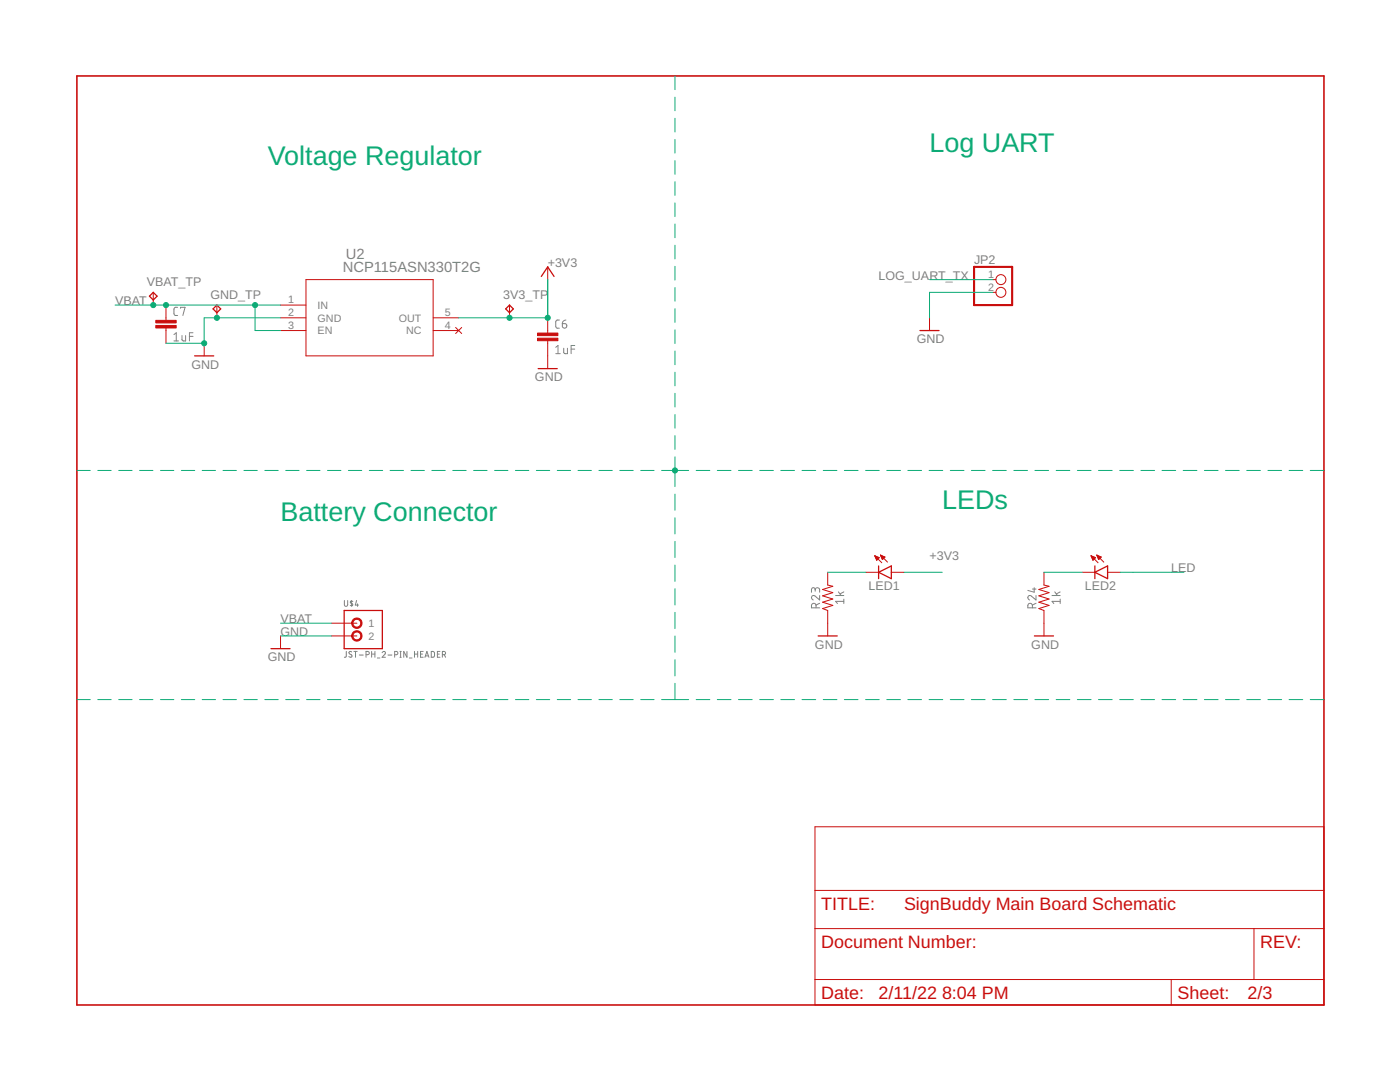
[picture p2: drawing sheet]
<svg xmlns="http://www.w3.org/2000/svg" width="279mm" height="216mm" viewBox="0 0 279 216" stroke-linecap="round" stroke-linejoin="round" font-family="sans-serif">
<g fill="none" stroke="#808080" stroke-width=".2">
<path d="M34.7 66.8l.5-.4v1.6M34.7 68h.9M35.5 61.3h-.6l-.2 .4 .1 1.1 .7 .1M36 61.5v-.2h.9l-.4 1.6M36.3 67v.9l.3 .1h.4v-1M37.8 67.1h.7M38.5 66.4h-.7v1.6M110.9 69.3l.5-.4v1.7M110.9 70.6h.9M111.6 63.9h-.5l-.2 .3v1.1l.2 .2h.5M112.2 64.6h.6a.45 .45 0 0 1 .3 .5 .45 .45 0 0 1-.4 .4 .45 .45 0 0 1-.5-.5zM112.5 69.5v.9l.3 .2h.4v-1.1"/>
<path d="M112.9 63.9l-.5 .3-.2 .4M114 69.7h.7M114.7 68.9h-.7v1.7M68.7 119.8v.9l.3 .3 .3-.2 .1-1M70.2 119.8v1.2M71.2 119.8l-.3 .9h.6M162.7 117.7a.44 .44 0 0 1 .4-.4 .44 .44 0 0 1 .5 .4v.5M162.7 118v-.4a.37 .37 0 0 0-.4-.3 .37 .37 0 0 0-.4 .3v.6M163.6 118.8v.9l-.9-.7a.44 .44 0 0 0-.7 .1 .44 .44 0 0 0 .3 .6M166.8 118.8h1.6M167.3 118.1l.6 .7M168.4 120h-1.6l.3 .4"/>
<path d="M168.4 119.5v.9M168.4 118.1l-.8 .4M206 117.5h.8M206.4 117.3v.9l-1.3-.4M206.8 118.8v.9l-1-.7a.44 .44 0 0 0-.7 .1 .44 .44 0 0 0 .4 .6M210 118.8h1.6M210.5 118.1l.5 .7M211.6 120h-1.6l.3 .4M211.6 119.5v.9M211.6 118.1l-.8 .4M69.1 130v1l-.4 .1M70.2 130.1l-.3-.1-.3 .2 .6 .6a.33 .33 0 0 1-.2 .4 .33 .33 0 0 1-.4-.2"/>
<path d="M70.4 120h-.3l-.2 .1 .5 .5v.2h-.5M70.6 130h.7M71 130v1.1M71.4 120.5v.5M71.7 130.7h.8M73 130.6l.6-.1v-.4l-.6-.1v1.1M74.2 130v1.1M74.2 130.5h.6M74.8 130v1.1M75.3 131.3h.5M76.3 130.2a.33 .33 0 0 1 .4-.2 .33 .33 0 0 1 .1 .5l-.5 .6h.6M77.4 130.7h.8"/>
<path d="M78.8 130.6l.6-.1v-.4l-.6-.1v1.1M79.8 131.1h.3M79.8 130h.3M79.9 130v1.1M81.2 130v1.1l-.6-1.1v1.1M81.7 131.3h.5M82.7 130.5h.7M82.7 130v1.1M83.4 130v1.1M83.9 130.5h.4M84.5 130h-.6v1.1h.6M84.8 131.1l.4-1.1 .4 1.1"/>
<path d="M84.9 130.9h.6M86.1 130h.4l.2 .2v.6l-.2 .3h-.4zM87.3 130.5h.4M87.8 130h-.5v1.1h.5M88.3 130.6l.6-.1v-.4l-.6-.1v1.1M88.7 130.6l.2 .5M162.9 121.3v-.5a.46 .46 0 0 0-.5-.4 .46 .46 0 0 0-.5 .4v.5h1.7M163.6 120.4l-.7 .3M206 121.3v-.5a.46 .46 0 0 0-.4-.4 .46 .46 0 0 0-.5 .4v.5h1.7M206.8 120.4l-.8 .3"/>
</g>
<path d="M15.3 15.2h248.9v185.3h-248.9z" fill="none" stroke="#c90d0c" stroke-width=".32"/>
<g fill="none" stroke="#c90d0c" stroke-width=".2">
<path d="M30.6 58.3v2.6M61.1 55.8h25.3v15.2h-25.3zM109.3 53.3v2.5M198.2 55.8h.6M198.2 58.3h.6M33.1 60.9v3M33.1 65.4v3.1M40.7 68.5v2.5M43.3 60.9v2.5M56 60.9h5.1M56 63.4h5.1M56 66h5.1"/>
<path d="M86.4 63.4h5.1M86.4 66h5.1M90.9 65.3l1.2 1.2M92.1 65.3l-1.2 1.2M101.7 60.9v2.5M109.3 63.4v3.1M109.3 68v5.6M185.5 63.4v2.6M165.2 114.2v2.5l1 .3-2 .6 2 .7-2 .6 2 .6-2 .7 2 .6-2 .6 1 .4v5.1M172.8 114.2h2.5M174.6 110.9l1.4 1.4M174.6 110.9h.1"/>
<path d="M174.6 110.9l.9 .4-.5 .5M174.6 110.9l.4 .9M174.6 111.1h.3M174.7 111.2h.5M174.8 111.3h.7M174.8 111.4h.5M174.9 111.5h.3M174.9 111.7h.2M175 111.8h.1M175.7 110.8l1.4 1.4M175.7 110.8l.9 .3-.5 .6zM175.7 110.8h.1"/>
<path d="M175.8 110.9h.3M175.8 111.1h.6M175.9 111.2h.7M175.9 111.3h.6M176 111.4h.3M176 111.5h.2M177.9 114.2h2.5M208.3 114.2v2.5l1.1 .3-2.1 .6 2.1 .7-2.1 .6 2.1 .6-2.1 .7 2.1 .6-2.1 .6 1 .4v5.1M216 114.2h2.5M217.7 110.9l1.4 1.4M217.7 110.9l.9 .4-.5 .5M217.7 110.9l.4 .9"/>
<path d="M217.8 110.9h.1M217.8 111.1h.3M217.9 111.2h.5M217.9 111.3h.7M218 111.4h.5M218 111.5h.4M218.1 111.7h.1M218.1 111.8h.1M218.9 110.8l1.4 1.4M218.9 110.8l.9 .3-.5 .6zM218.9 110.8h.1M219 110.9h.3"/>
<path d="M219 111.1h.6M219.1 111.2h.7M219.1 111.3h.5M219.2 111.4h.3M219.2 111.5h.2M221 114.2h2.6M56 126.9v2.5M66.1 124.4h5.1M66.1 126.9h5.1M162.6 165h101.6v35.5h-101.6zM162.6 177.7h101.6M162.6 185.3h101.6"/>
<path d="M162.6 195.5h101.6M233.7 195.5v5M250.3 185.3v10.2"/>
<circle cx="199.7" cy="55.8" r=".99"/>
<circle cx="199.7" cy="58.3" r=".99"/>
</g>
<g fill="none" stroke="#c90d0c" stroke-width=".25">
<path d="M29.8 59.1l.8-.8 .7 .8-.7 .8zM108 55.2l1.3-1.9 1.3 1.9M38.8 71h3.9M42.5 61.6l.8-.7 .7 .7-.7 .8zM100.9 61.6l.8-.7 .7 .7-.7 .8zM107.4 73.6h3.8M183.6 66h3.8M175.3 114.2l2.6-1.3v2.6zM175.3 112.9v2.6M218.5 114.2l2.5-1.3v2.6zM218.5 112.9v2.6M54.1 129.4h3.8"/>
<path d="M68.7 121.8h7.6v7.6h-7.6zM163.3 126.9h3.8M206.4 126.9h3.8"/>
</g>
<g fill="#c90d0c" stroke="#c90d0c" stroke-width=".2">
<path d="M107.3 67.5h4v.5h-4z"/>
<path d="M107.3 66.5h4v.5h-4z"/>
<path d="M31.1 64.9h4.1v.5h-4.1z"/>
<path d="M31.1 63.9h4.1v.5h-4.1z"/>
</g>
<g fill="#c90d0c" stroke="#c90d0c" stroke-width=".2">
<path d="M70.6 123.5a1.04 1.04 0 0 1 1.6 .4 1.04 1.04 0 0 1-.8 1.5 1.04 1.04 0 0 1-1.2-1h.2a.79 .79 0 0 1 1.1-.8 .79 .79 0 0 1 .2 1.3 .79 .79 0 0 1-1.2-.3l-.1-.2h-.2z" fill-rule="evenodd"/>
<path d="M70.6 126.1a1.04 1.04 0 0 1 1.6 .3 1.04 1.04 0 0 1-.8 1.5 1.04 1.04 0 0 1-1.2-1h.2a.79 .79 0 0 1 1.1-.8 .79 .79 0 0 1 .2 1.3 .79 .79 0 0 1-1.2-.3l-.1-.2h-.2z" fill-rule="evenodd"/>
</g>
<path d="M194.4 53.3h7.6v7.6h-7.6z" fill="none" stroke="#c90d0c" stroke-width=".42"/>
<g fill="none" stroke="#0dab76" stroke-width=".2">
<path d="M134.7 15.2v2.7M134.7 19.4v2.7M134.7 23.6v2.7M134.7 27.8v2.7M134.7 32v2.8M134.7 36.3v2.7M109.3 55.8v7.6h-17.8M134.7 40.5v2.7M134.7 44.7v2.7M134.7 48.9v2.8M134.7 53.1v2.8M134.7 57.4v2.7"/>
<path d="M185.5 55.8h12.7M198.2 58.3h-12.7v5.1M23 60.9h33M50.9 60.9v5.1h5.1M56 63.4h-15.3v5.1h-7.6M134.7 61.6v2.7M134.7 65.8v2.7M134.7 70v2.8M134.7 74.3v2.7M134.7 78.5v2.7M15.3 93.9h2.7M19.5 93.9h2.7"/>
<path d="M23.7 93.9h2.7M27.9 93.9h2.6M32 93.9h2.7M36.2 93.9h2.7M40.3 93.9h2.7M44.5 93.9h2.7M48.7 93.9h2.7M52.9 93.9h2.6M57 93.9h2.7M61.2 93.9h2.7M65.4 93.9h2.6M69.5 93.9h2.7"/>
<path d="M73.7 93.9h2.7M77.9 93.9h2.6M82 93.9h2.7M86.2 93.9h2.7M90.4 93.9h2.6M94.5 93.9h2.7M98.7 93.9h2.7M102.9 93.9h2.6M107 93.9h2.7M111.2 93.9h2.7M115.4 93.9h2.6M119.5 93.9h2.7"/>
<path d="M123.7 93.9h2.7M127.9 93.9h2.6M132 93.9h5.4M134.7 82.7v2.7M134.7 86.9v2.8M134.7 91.2v5.9M134.7 98.6v3.2M138.9 93.9h2.8M143.2 93.9h2.7M147.4 93.9h2.7M151.6 93.9h2.7M155.8 93.9h2.8"/>
<path d="M160.1 93.9h2.7M164.3 93.9h2.7M168.5 93.9h2.7M172.7 93.9h2.8M177 93.9h2.7M181.2 93.9h2.7M185.4 93.9h2.8M189.7 93.9h2.7M193.9 93.9h2.7M198.1 93.9h2.7M202.3 93.9h2.8M206.5 93.9h2.8"/>
<path d="M210.8 93.9h2.7M215 93.9h2.7M219.2 93.9h2.8M223.5 93.9h2.7M227.7 93.9h2.7M231.9 93.9h2.7M236.1 93.9h2.8M240.4 93.9h2.7M244.6 93.9h2.7M248.8 93.9h2.7M253 93.9h2.8M257.3 93.9h2.7"/>
<path d="M261.5 93.9h2.7M134.7 103.3v3.2M134.7 108v3.3M134.7 112.8v3.2M134.7 117.5v3.2M165.2 114.2h7.6M180.4 114.2h7.6M208.3 114.2h7.7M223.6 114.2h12.7M15.3 139.6h2.7M19.5 139.6h2.7M23.7 139.6h2.7"/>
<path d="M27.9 139.6h2.6M32 139.6h2.7M36.2 139.6h2.7M40.3 139.6h2.7M44.5 139.6h2.7M48.7 139.6h2.7M52.9 139.6h2.6M56 124.4h10.1M56 126.9h10.1M57 139.6h2.7M61.2 139.6h2.7M65.4 139.6h2.6"/>
<path d="M69.5 139.6h2.7M73.7 139.6h2.7M77.9 139.6h2.6M82 139.6h2.7M86.2 139.6h2.7M90.4 139.6h2.6M94.5 139.6h2.7M98.7 139.6h2.7M102.9 139.6h2.6M107 139.6h2.7M111.2 139.6h2.7M115.4 139.6h2.6"/>
<path d="M119.5 139.6h2.7M123.7 139.6h2.7M127.9 139.6h2.6M132 139.6h5.4M134.7 122.2v3.2M134.7 126.9v3.3M134.7 131.6v3.3M134.7 136.4v3.2M138.9 139.6h2.8M143.2 139.6h2.7M147.4 139.6h2.7M151.6 139.6h2.7"/>
<path d="M155.8 139.6h2.8M160.1 139.6h2.7M164.3 139.6h2.7M168.5 139.6h2.7M172.7 139.6h2.8M177 139.6h2.7M181.2 139.6h2.7M185.4 139.6h2.8M189.7 139.6h2.7M193.9 139.6h2.7M198.1 139.6h2.7M202.3 139.6h2.8"/>
<path d="M206.5 139.6h2.8M210.8 139.6h2.7M215 139.6h2.7M219.2 139.6h2.8M223.5 139.6h2.7M227.7 139.6h2.7M231.9 139.6h2.7M236.1 139.6h2.8M240.4 139.6h2.7M244.6 139.6h2.7M248.8 139.6h2.7M253 139.6h2.8"/>
<path d="M257.3 139.6h2.7M261.5 139.6h2.7"/>
</g>
<g fill="#0dab76" stroke="#0dab76" stroke-width=".2">
<circle cx="50.9" cy="60.9" r=".51"/>
<circle cx="33.1" cy="60.9" r=".51"/>
<circle cx="30.6" cy="60.9" r=".51"/>
<circle cx="40.7" cy="68.5" r=".51"/>
<circle cx="43.3" cy="63.4" r=".51"/>
<circle cx="134.7" cy="93.9" r=".51"/>
<circle cx="101.7" cy="63.4" r=".51"/>
<circle cx="109.3" cy="63.4" r=".51"/>
</g>
<g font-size="5.4" fill="#0dab76">
<text x="53.4" y="32.9">Voltage Regulator</text>
<text x="185.5" y="30.4">Log UART</text>
<text x="188" y="101.5">LEDs</text>
<text x="56" y="104">Battery Connector</text>
</g>
<g font-size="3.6" fill="#c90d0c">
<text x="163.9" y="181.5">TITLE:</text>
<text x="180.4" y="181.5">SignBuddy Main Board Schematic</text>
<text x="163.9" y="189.1">Document Number:</text>
<text x="251.5" y="189.1">REV:</text>
<text x="163.9" y="199.3">Date:</text>
<text x="175.3" y="199.3">2/11/22</text>
<text x="188" y="199.3">8:04 PM</text>
<text x="235" y="199.3">Sheet:</text>
<text x="249" y="199.3">2/3</text>
</g>
<g font-size="2.9" fill="#808080">
<text x="69" y="51.8">U2</text>
<text x="68.4" y="54.3">NCP115ASN330T2G</text>
</g>
<g font-size="2.5" fill="#808080">
<text x="109.3" y="53.2">+3V3</text>
<text x="194.4" y="52.6">JP2</text>
<text x="29.3" y="57.1">VBAT_TP</text>
<text x="42" y="59.6">GND_TP</text>
<text x="100.4" y="59.6">3V3_TP</text>
<text x="175.3" y="55.8">LOG_UART_TX</text>
<text x="23" y="60.9">VBAT</text>
<text x="183" y="68.5">GND</text>
<text x="38.2" y="73.6">GND</text>
<text x="106.8" y="76.1">GND</text>
<text x="185.5" y="111.7">+3V3</text>
<text x="173.3" y="117.7">LED1</text>
<text x="216.5" y="117.7">LED2</text>
<text x="233.7" y="114.2">LED</text>
<text x="56" y="124.4">VBAT</text>
<text x="53.4" y="132">GND</text>
<text x="56" y="126.9">GND</text>
<text x="162.6" y="129.4">GND</text>
<text x="205.8" y="129.4">GND</text>
</g>
<g font-size="2.1" fill="#808080">
<text x="197.2" y="55.4">1</text>
<text x="197.2" y="58">2</text>
<text x="57.5" y="60.5">1</text>
<text x="57.5" y="63.1">2</text>
<text x="57.5" y="65.6">3</text>
<text x="63.4" y="61.6">IN</text>
<text x="63.4" y="64.2">GND</text>
<text x="79.6" y="64.2">OUT</text>
<text x="88.8" y="65.6">4</text>
<text x="88.8" y="63.1">5</text>
<text x="63.4" y="66.7">EN</text>
<text x="81" y="66.7">NC</text>
<text x="73.6" y="125.1">1</text>
<text x="73.6" y="127.7">2</text>
</g>
</svg>
